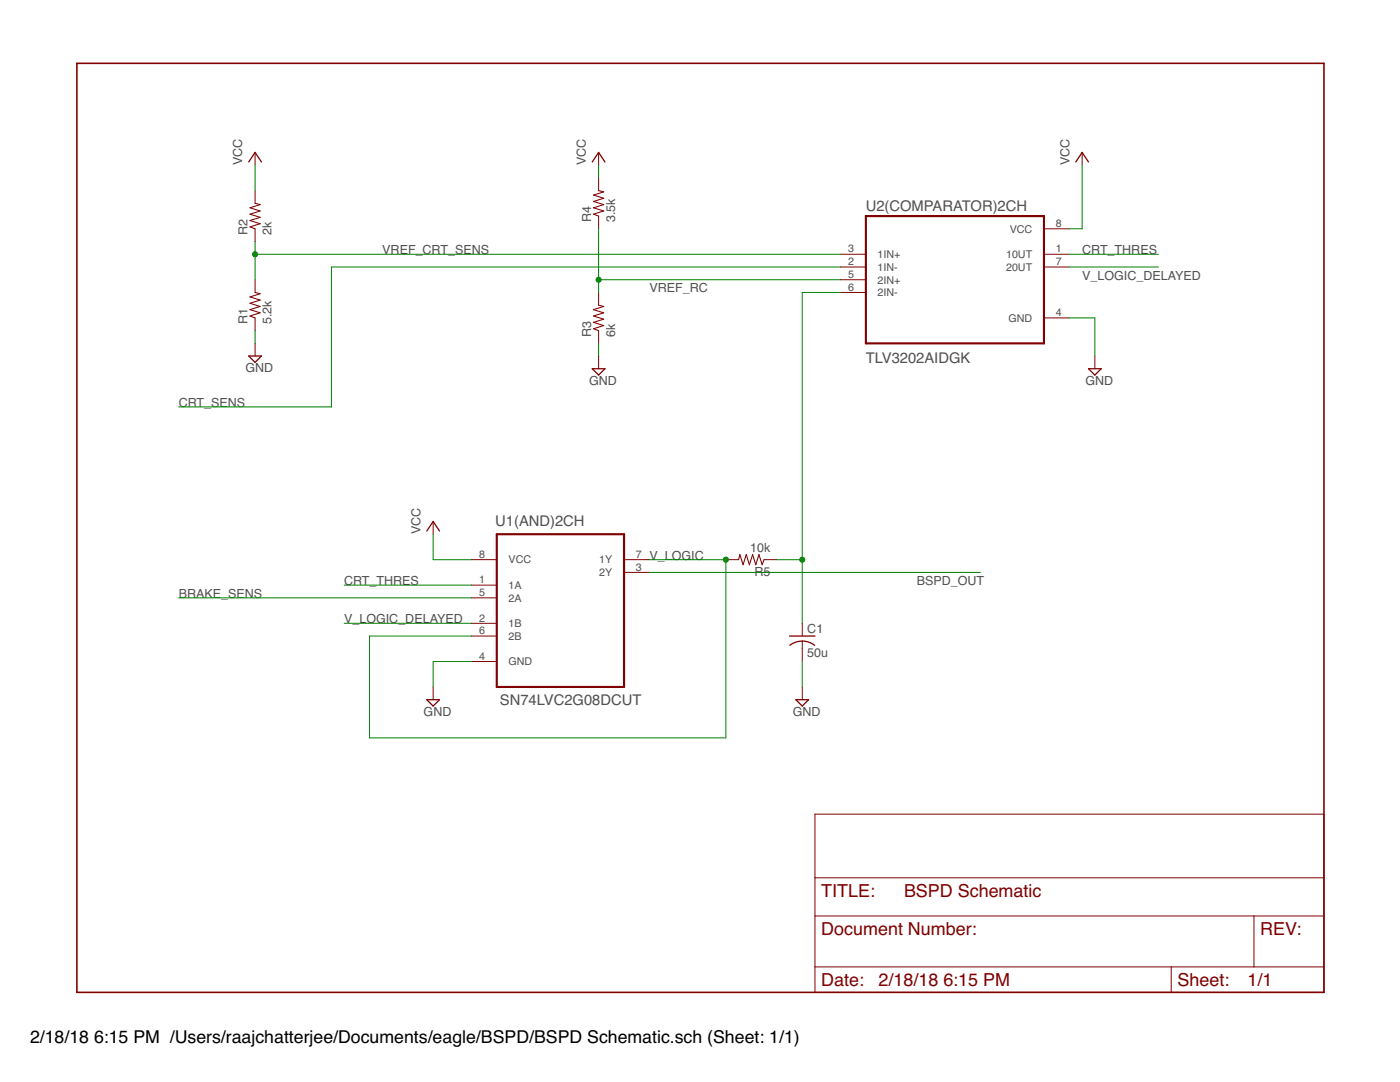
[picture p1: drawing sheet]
<svg xmlns="http://www.w3.org/2000/svg" width="279mm" height="216mm" viewBox="0 0 279 216" stroke-linecap="round" stroke-linejoin="round" font-family="sans-serif">
<path d="M15.3 12.6h248.9v185.4h-248.9z" fill="none" stroke="#800000" stroke-width=".32"/>
<g fill="none" stroke="#800000" stroke-width=".2">
<path d="M50.9 30.4v2.6M50.9 38v2.6M119.5 30.4v2.6M119.5 35.5v2.5M216 30.4v2.6M50.9 45.7v2.5M50.9 55.8v2.6M119.5 43.1v2.6M119.5 58.4v2.5M167.7 50.7h5.1M167.7 53.3h5.1M167.7 55.8h5.1"/>
<path d="M167.7 58.4h5.1M208.3 50.7h5.1M208.3 53.3h5.1M208.3 45.7h5.1M50.9 63.4v2.6M50.9 68.5v2.5M119.5 66v2.5M119.5 71v2.6M208.3 63.4h5.1M218.5 71v2.6M86.4 104.1v2.5M94.1 111.7h5"/>
<path d="M94.1 116.8h5M94.1 119.3h5M124.5 111.7h5.1M124.5 114.2h5.1M144.9 111.7h2.5M152.5 111.7h2.5M86.4 137.1v2.5M94.1 124.4h5M94.1 126.9h5M94.1 132h5M160.1 124.4v2.5M160.1 127.9v4.1"/>
<path d="M160.1 137.1v2.5M162.6 162.5h101.6v35.5h-101.6zM162.6 175.2h101.6M162.6 182.8h101.6M162.6 192.9h101.6M233.7 192.9v5.1M250.3 182.8v10.1"/>
</g>
<path d="M49.6 32.3l1.3-1.9 1.3 1.9M118.2 32.3l1.3-1.9 1.2 1.9M214.7 32.3l1.3-1.9 1.2 1.9M49.6 71h2.6l-1.3 1.3zM118.2 73.6h2.5l-1.2 1.2zM217.2 73.6h2.6l-1.3 1.2zM85.2 106l1.2-1.9 1.3 1.9M85.2 139.6h2.5l-1.3 1.3zM157.6 126.9h5M157.6 128.8a4 4 0 0 1 5 0M158.8 139.6h2.6l-1.3 1.3z" fill="none" stroke="#800000" stroke-width=".25"/>
<path d="M119.5 38l1 .3-2.1 .6 2.1 .7-2.1 .6 2.1 .6-2.1 .7 2.1 .6-2.1 .6 1.1 .4M50.9 58.4l1 .2-2 .6 2 .7-2 .6 2 .7-2 .6 2 .6-2 .7 1 .3M50.9 40.6l1 .2-2 .7 2 .6-2 .6 2 .7-2 .6 2 .6-2 .7 1 .4M119.5 60.9l1 .3-2.1 .6 2.1 .6-2.1 .7 2.1 .6-2.1 .6 2.1 .7-2.1 .6 1.1 .4M147.4 111.7l.3-1 .6 2 .6-2 .7 2 .6-2 .6 2 .7-2 .6 2 .4-1" fill="none" stroke="#800000" stroke-width=".21"/>
<path d="M172.8 43.1h35.5v25.4h-35.5zM99.1 106.6h25.4v30.5h-25.4z" fill="none" stroke="#800000" stroke-width=".42"/>
<g fill="none" stroke="#008000" stroke-width=".2">
<path d="M50.9 33v5M119.5 33v2.5M216 33v12.7h-2.6M50.9 48.2v7.6M50.9 50.7h116.8M119.5 45.7v12.7M119.5 55.8h48.2M167.7 58.4h-7.6v66M167.7 53.3h-101.6v27.9h-30.4M213.4 50.7h17.8M213.4 53.3h17.8M50.9 66v2.5"/>
<path d="M119.5 68.5v2.5M213.4 63.4h5.1v7.6M35.7 119.3h58.4M68.7 116.8h25.4M86.4 106.6v5.1h7.7M129.6 111.7h15.3v35.5h-71.2v-20.3h20.4M129.6 114.2h66M155 111.7h5.1M68.7 124.4h25.4M94.1 132h-7.7v5.1M160.1 132v5.1"/>
</g>
<g fill="#008000" stroke="#008000" stroke-width=".2">
<circle cx="50.9" cy="50.7" r=".51"/>
<circle cx="160.1" cy="111.7" r=".51"/>
<circle cx="119.5" cy="55.8" r=".51"/>
<circle cx="144.9" cy="111.7" r=".51"/>
</g>
<g font-size="3.6" fill="#800000">
<text x="163.9" y="179">TITLE:</text>
<text x="180.4" y="179">BSPD Schematic</text>
<text x="163.9" y="186.6">Document Number:</text>
<text x="251.5" y="186.6">REV:</text>
<text x="163.9" y="196.7">Date:</text>
<text x="175.3" y="196.7">2/18/18</text>
<text x="188.3" y="196.7">6:15 PM</text>
<text x="235" y="196.7">Sheet:</text>
<text x="249" y="196.7">1/1</text>
</g>
<g font-size="3.5">
<text x="6" y="208.2">2/18/18</text>
<text x="18.8" y="208.2">6:15 PM /Users/raajchatterjee/Documents/eagle/BSPD/BSPD Schematic.sch (Sheet: 1/1)</text>
</g>
<g font-size="2.9" fill="#505050">
<text x="172.8" y="42.1">U2(COMPARATOR)2CH</text>
<text x="172.8" y="72.5">TLV3202AIDGK</text>
<text x="98.9" y="105">U1(AND)2CH</text>
<text x="99.8" y="140.6">SN74LVC2G08DCUT</text>
</g>
<g font-size="2.5" fill="#505050">
<text x="48.4" y="33" transform="rotate(-90 48.4 33)">VCC</text>
<text x="116.9" y="33" transform="rotate(-90 116.9 33)">VCC</text>
<text x="213.4" y="33" transform="rotate(-90 213.4 33)">VCC</text>
<text x="49.4" y="46.9" transform="rotate(-90 49.4 46.9)">R2</text>
<text x="54.2" y="46.9" transform="rotate(-90 54.2 46.9)">2k</text>
<text x="118" y="44.4" transform="rotate(-90 118 44.4)">R4</text>
<text x="122.8" y="44.4" transform="rotate(-90 122.8 44.4)">3.5k</text>
<text x="76.3" y="50.7">VREF_CRT_SENS</text>
<text x="216" y="50.7">CRT_THRES</text>
<text x="129.6" y="58.3">VREF_RC</text>
<text x="216" y="55.8">V_LOGIC_DELAYED</text>
<text x="49.4" y="64.7" transform="rotate(-90 49.4 64.7)">R1</text>
<text x="54.2" y="64.7" transform="rotate(-90 54.2 64.7)">5.2k</text>
<text x="118" y="67.2" transform="rotate(-90 118 67.2)">R3</text>
<text x="122.8" y="67.2" transform="rotate(-90 122.8 67.2)">6k</text>
<text x="49" y="74.2">GND</text>
<text x="117.6" y="76.8">GND</text>
<text x="216.6" y="76.8">GND</text>
<text x="35.7" y="81.2">CRT_SENS</text>
<text x="83.9" y="106.6" transform="rotate(-90 83.9 106.6)">VCC</text>
<text x="129.6" y="111.7">V_LOGIC</text>
<text x="149.7" y="110.2">10k</text>
<text x="35.7" y="119.3">BRAKE_SENS</text>
<text x="68.7" y="116.8">CRT_THRES</text>
<text x="150.6" y="115">R5</text>
<text x="183" y="116.8">BSPD_OUT</text>
<text x="68.7" y="124.4">V_LOGIC_DELAYED</text>
<text x="161.1" y="131.1">50u</text>
<text x="161.1" y="126.3">C1</text>
<text x="84.5" y="142.8">GND</text>
<text x="158.2" y="142.8">GND</text>
</g>
<g font-size="2.1" fill="#505050">
<text x="201.5" y="46.4">VCC</text>
<text x="210.7" y="45.3">8</text>
<text x="169.3" y="50.4">3</text>
<text x="169.3" y="52.9">2</text>
<text x="175.1" y="51.5">1IN+</text>
<text x="200.8" y="51.5">10UT</text>
<text x="210.7" y="50.4">1</text>
<text x="210.7" y="52.9">7</text>
<text x="169.3" y="55.5">5</text>
<text x="169.3" y="58">6</text>
<text x="175.1" y="54">1IN-</text>
<text x="175.1" y="56.6">2IN+</text>
<text x="175.1" y="59.1">2IN-</text>
<text x="200.8" y="54">20UT</text>
<text x="201.3" y="64.2">GND</text>
<text x="210.7" y="63.1">4</text>
<text x="95.6" y="111.3">8</text>
<text x="101.5" y="112.4">VCC</text>
<text x="119.6" y="112.4">1Y</text>
<text x="126.9" y="111.3">7</text>
<text x="126.9" y="113.9">3</text>
<text x="95.6" y="116.4">1</text>
<text x="95.6" y="118.9">5</text>
<text x="101.5" y="117.5">1A</text>
<text x="119.6" y="115">2Y</text>
<text x="95.6" y="124">2</text>
<text x="101.5" y="120.1">2A</text>
<text x="101.5" y="125.1">1B</text>
<text x="95.6" y="126.6">6</text>
<text x="95.6" y="131.6">4</text>
<text x="101.5" y="127.7">2B</text>
<text x="101.5" y="132.8">GND</text>
</g>
</svg>
